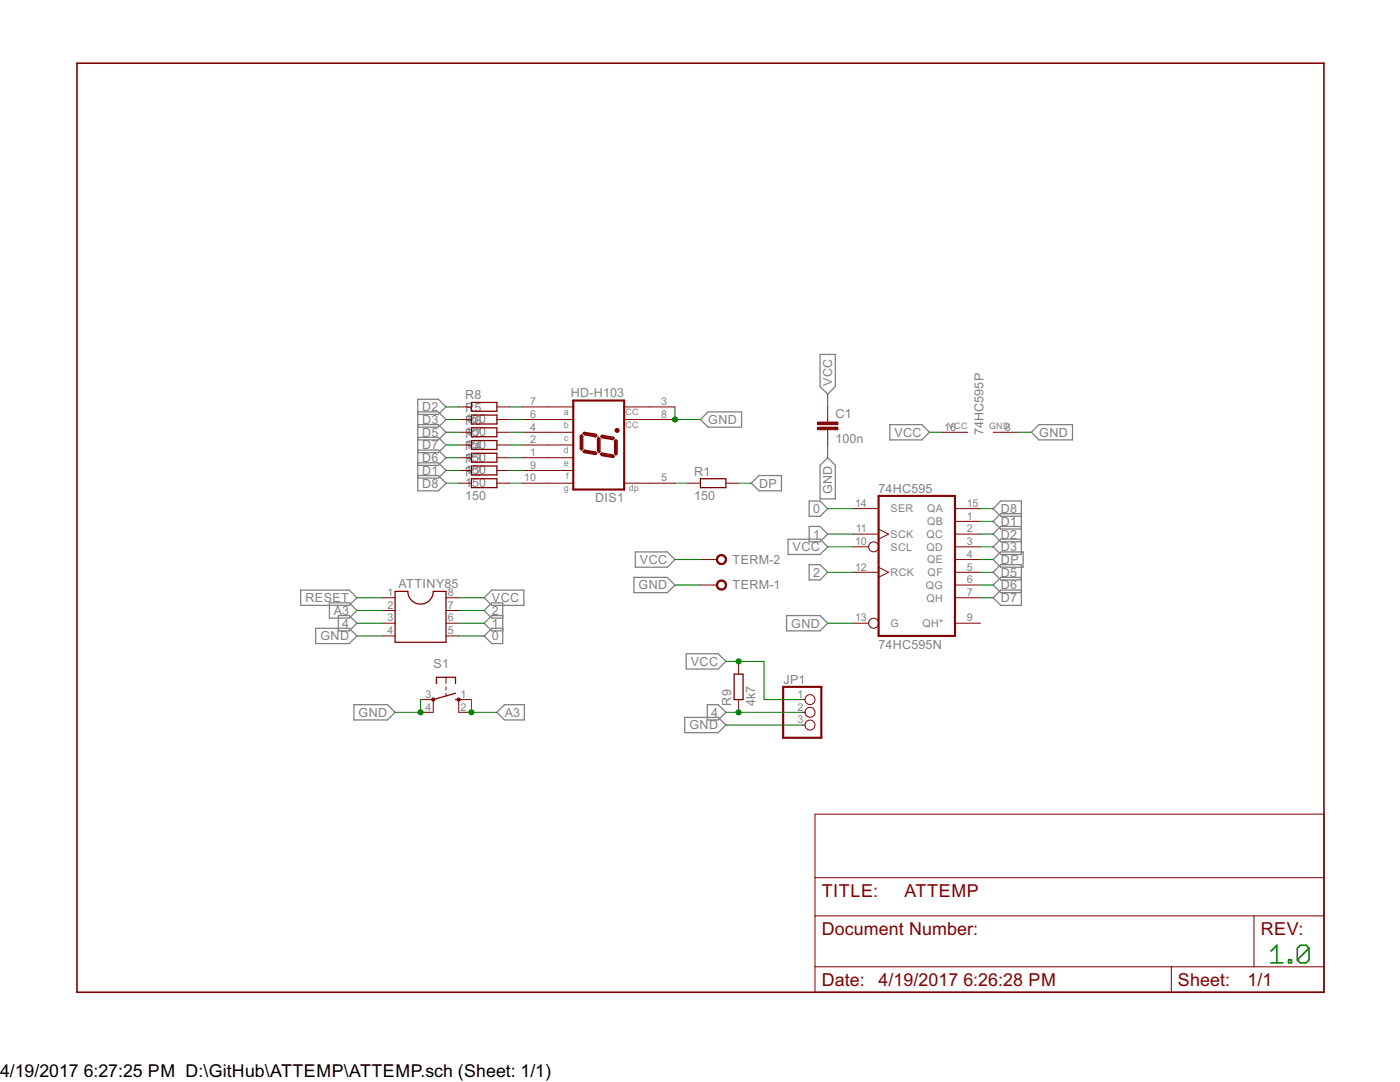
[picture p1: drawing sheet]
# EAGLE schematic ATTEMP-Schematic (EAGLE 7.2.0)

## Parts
74HC595  74HC595N  [DIL16]
ATTINY85  DIL8  [DIL08]
C1  100n  C-EUC1206  [C1206]
DIS1  HD-H103  [HDSP-M]
JP1  PINHD-1X3  [1X03]
R1  150  R-EU_R1206  [R1206]
R2  150  R-EU_R1206  [R1206]
R3  150  R-EU_R1206  [R1206]
R4  150  R-EU_R1206  [R1206]
R5  150  R-EU_R1206  [R1206]
R6  150  R-EU_R1206  [R1206]
R7  150  R-EU_R1206  [R1206]
R8  150  R-EU_R1206  [R1206]
R9  4k7  R-EU_R1206  [R1206]
S1  10-XX  [B3F-10XX]
TERM  W237-02P  [W237-132]

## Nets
0: 74HC595.14(SER) ATTINY85.5
1: 74HC595.11(SCK) ATTINY85.6
2: 74HC595.12(RCK) ATTINY85.7
4: ATTINY85.3 JP1.2 R9.1
A3: ATTINY85.2 S1.1(S) S1.2(S1)
D1: 74HC595.1(QB) R3.1
D2: 74HC595.2(QC) R8.1
D3: 74HC595.3(QD) R5.1
D5: 74HC595.5(QF) R6.1
D6: 74HC595.6(QG) R4.1
D7: 74HC595.7(QH) R7.1
D8: 74HC595.15(QA) R2.1
DP: 74HC595.4(QE) R1.2
GND: 74HC595.8(GND) 74HC595.13(G) ATTINY85.4 C1.2 DIS1.3(CC) DIS1.8(CC) JP1.3 S1.3(P) S1.4(P1) TERM.1
N$1: DIS1.7(A) R8.2
N$2: DIS1.6(B) R5.2
N$3: DIS1.4(C) R6.2
N$4: DIS1.2(D) R7.2
N$5: DIS1.1(E) R4.2
N$6: DIS1.9(F) R3.2
N$7: DIS1.10(G) R2.2
N$8: DIS1.5(DP) R1.1
RESET: ATTINY85.1
VCC: 74HC595.10(SCL) 74HC595.16(VCC) ATTINY85.8 C1.1 JP1.1 R9.2 TERM.2
Unconnected: 74HC595.9(QH*)

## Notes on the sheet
- 1.0
